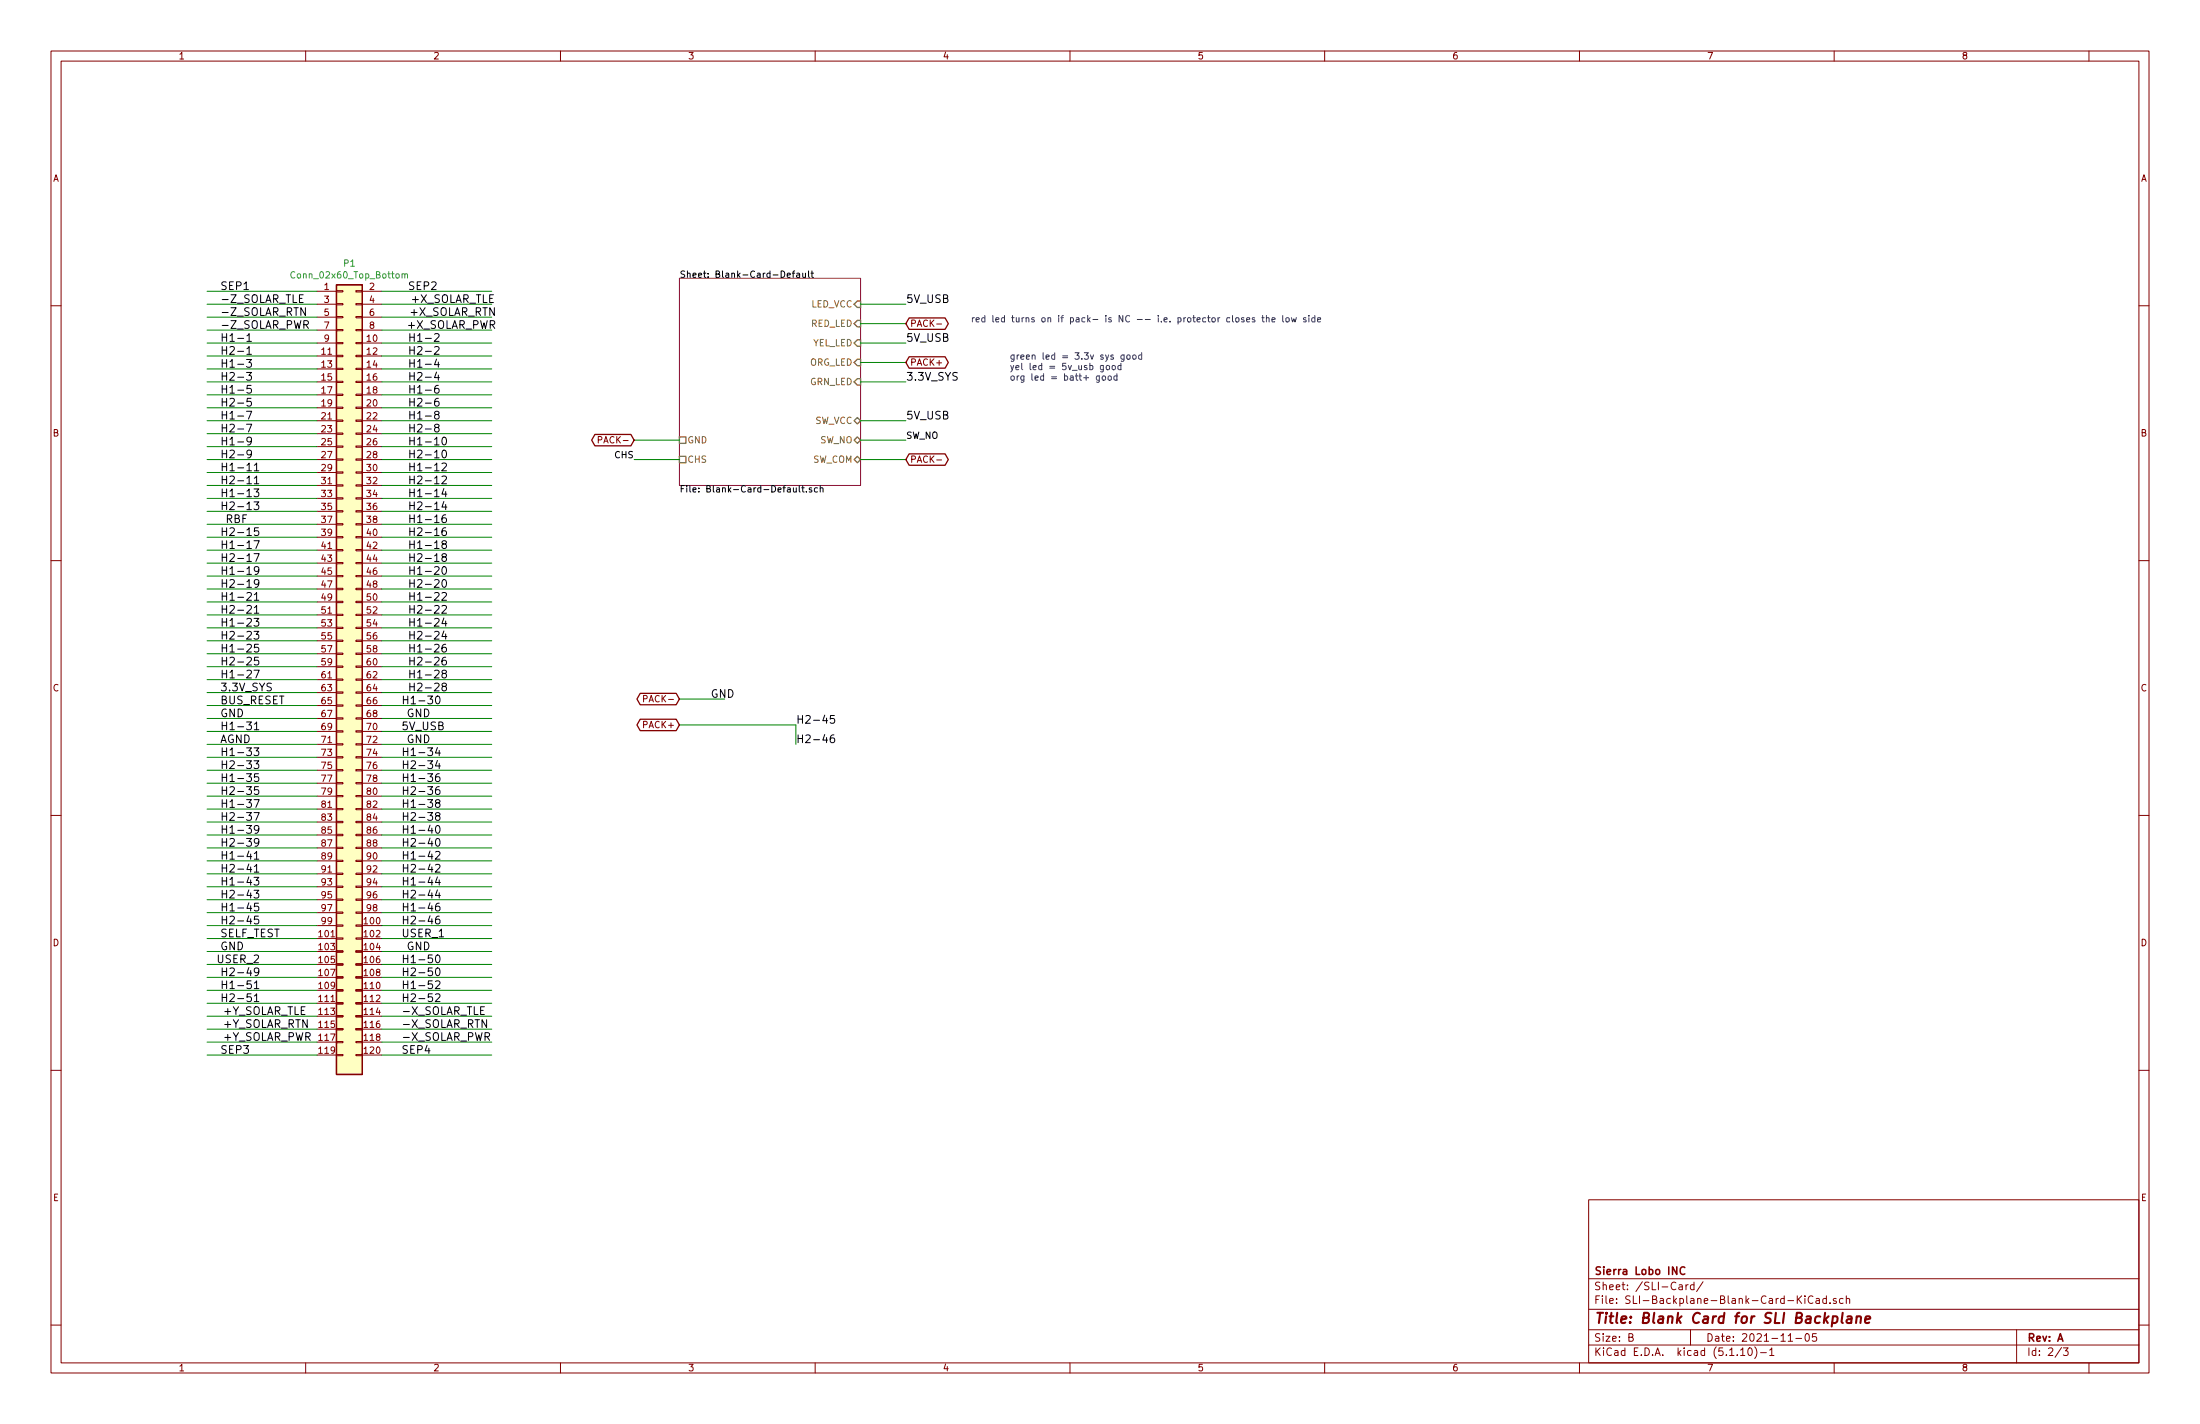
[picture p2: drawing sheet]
EESchema Schematic File Version 4
EELAYER 30 0
EELAYER END
$Descr B 17000 11000
encoding utf-8
Sheet 2 3
Title "Blank Card for SLI Backplane"
Date "2021-11-05"
Rev "A"
Comp "Sierra Lobo INC"
Comment1 ""
Comment2 ""
Comment3 ""
Comment4 ""
$EndDescr
Wire Notes Line
	41000 18300 41000 17800
Text Label 3140 5750 0    60   ~ 0
GND
Text Label 3140 5550 0    60   ~ 0
GND
Text Label 3140 7350 0    60   ~ 0
GND
Text Label 1740 4050 0    60   ~ 0
RBF
Text Label 1700 2250 0    60   ~ 0
SEP1
Text Label 1700 5450 0    60   ~ 0
BUS_RESET
Text Label 1700 2350 0    60   ~ 0
-Z_SOLAR_TLE
Text Label 1700 2450 0    60   ~ 0
-Z_SOLAR_RTN
Text Label 1700 2550 0    60   ~ 0
-Z_SOLAR_PWR
Text Label 3150 2250 0    60   ~ 0
SEP2
Text Label 3170 2350 0    60   ~ 0
+X_SOLAR_TLE
Text Label 3160 2450 0    60   ~ 0
+X_SOLAR_RTN
Text Label 3140 2550 0    60   ~ 0
+X_SOLAR_PWR
Text Label 3100 5650 0    60   ~ 0
5V_USB
Text Label 3100 7250 0    60   ~ 0
USER_1
Text Label 3100 8150 0    60   ~ 0
SEP4
Text Label 1700 2650 0    60   ~ 0
H1-1
Text Label 1700 2750 0    60   ~ 0
H2-1
Text Label 1700 2850 0    60   ~ 0
H1-3
Text Label 1700 2950 0    60   ~ 0
H2-3
Text Label 1700 3050 0    60   ~ 0
H1-5
Text Label 1700 3150 0    60   ~ 0
H2-5
Text Label 1700 3250 0    60   ~ 0
H1-7
Text Label 1700 3350 0    60   ~ 0
H2-7
Text Label 1700 3450 0    60   ~ 0
H1-9
Text Label 1700 3550 0    60   ~ 0
H2-9
Text Label 1700 3650 0    60   ~ 0
H1-11
Text Label 1700 3750 0    60   ~ 0
H2-11
Text Label 1700 3850 0    60   ~ 0
H1-13
Text Label 1700 3950 0    60   ~ 0
H2-13
Text Label 1700 4150 0    60   ~ 0
H2-15
Text Label 1700 4250 0    60   ~ 0
H1-17
Text Label 1700 4350 0    60   ~ 0
H2-17
Text Label 1700 4450 0    60   ~ 0
H1-19
Text Label 1700 4550 0    60   ~ 0
H2-19
Text Label 1700 4650 0    60   ~ 0
H1-21
Text Label 1700 4750 0    60   ~ 0
H2-21
Text Label 1700 4850 0    60   ~ 0
H1-23
Text Label 1700 5050 0    60   ~ 0
H1-25
Text Label 1700 4950 0    60   ~ 0
H2-23
Text Label 1700 5150 0    60   ~ 0
H2-25
Text Label 1700 5250 0    60   ~ 0
H1-27
Text Label 1700 5350 0    60   ~ 0
3.3V_SYS
Text Label 3150 2650 0    60   ~ 0
H1-2
Text Label 3150 2750 0    60   ~ 0
H2-2
Text Label 3150 2850 0    60   ~ 0
H1-4
Text Label 3150 2950 0    60   ~ 0
H2-4
Text Label 3150 3050 0    60   ~ 0
H1-6
Text Label 3150 3150 0    60   ~ 0
H2-6
Text Label 3150 3250 0    60   ~ 0
H1-8
Text Label 3150 3350 0    60   ~ 0
H2-8
Text Label 3150 3450 0    60   ~ 0
H1-10
Text Label 3150 3550 0    60   ~ 0
H2-10
Text Label 3150 3650 0    60   ~ 0
H1-12
Text Label 3150 3750 0    60   ~ 0
H2-12
Text Label 3150 3850 0    60   ~ 0
H1-14
Text Label 3150 3950 0    60   ~ 0
H2-14
Text Label 3150 4050 0    60   ~ 0
H1-16
Text Label 3150 4150 0    60   ~ 0
H2-16
Text Label 3150 4250 0    60   ~ 0
H1-18
Text Label 3150 4350 0    60   ~ 0
H2-18
Text Label 3150 4450 0    60   ~ 0
H1-20
Text Label 3150 4550 0    60   ~ 0
H2-20
Text Label 3150 4650 0    60   ~ 0
H1-22
Text Label 3150 4750 0    60   ~ 0
H2-22
Text Label 3150 4850 0    60   ~ 0
H1-24
Text Label 3150 4950 0    60   ~ 0
H2-24
Text Label 3150 5050 0    60   ~ 0
H1-26
Text Label 3150 5150 0    60   ~ 0
H2-26
Text Label 3150 5250 0    60   ~ 0
H1-28
Text Label 3150 5350 0    60   ~ 0
H2-28
Text Label 3100 5450 0    60   ~ 0
H1-30
Text Label 3100 5850 0    60   ~ 0
H1-34
Text Label 3100 5950 0    60   ~ 0
H2-34
Text Label 3100 6050 0    60   ~ 0
H1-36
Text Label 3100 6150 0    60   ~ 0
H2-36
Text Label 3100 6250 0    60   ~ 0
H1-38
Text Label 3100 6350 0    60   ~ 0
H2-38
Text Label 3100 6450 0    60   ~ 0
H1-40
Text Label 3100 6550 0    60   ~ 0
H2-40
Text Label 3100 6750 0    60   ~ 0
H2-42
Text Label 3100 6850 0    60   ~ 0
H1-44
Text Label 3100 6650 0    60   ~ 0
H1-42
Text Label 3100 6950 0    60   ~ 0
H2-44
Text Label 3100 7050 0    60   ~ 0
H1-46
Text Label 3100 7150 0    60   ~ 0
H2-46
Text Label 3100 7450 0    60   ~ 0
H1-50
Text Label 3100 7550 0    60   ~ 0
H2-50
Text Label 3100 7650 0    60   ~ 0
H1-52
Text Label 3100 7750 0    60   ~ 0
H2-52
Text Label 3100 7850 0    60   ~ 0
-X_SOLAR_TLE
Text Label 3100 7950 0    60   ~ 0
-X_SOLAR_RTN
Text Label 3100 8050 0    60   ~ 0
-X_SOLAR_PWR
Text Label 1720 8050 0    60   ~ 0
+Y_SOLAR_PWR
Text Label 1720 7950 0    60   ~ 0
+Y_SOLAR_RTN
Text Label 1720 7850 0    60   ~ 0
+Y_SOLAR_TLE
Text Label 1700 7750 0    60   ~ 0
H2-51
Text Label 1700 7650 0    60   ~ 0
H1-51
Text Label 1700 7550 0    60   ~ 0
H2-49
Text Label 1700 7150 0    60   ~ 0
H2-45
Text Label 1700 7050 0    60   ~ 0
H1-45
Text Label 1700 6950 0    60   ~ 0
H2-43
Text Label 1700 6850 0    60   ~ 0
H1-43
Text Label 1700 6750 0    60   ~ 0
H2-41
Text Label 1700 6650 0    60   ~ 0
H1-41
Text Label 1700 6550 0    60   ~ 0
H2-39
Text Label 1700 6450 0    60   ~ 0
H1-39
Text Label 1700 6350 0    60   ~ 0
H2-37
Text Label 1700 6250 0    60   ~ 0
H1-37
Text Label 1700 6150 0    60   ~ 0
H2-35
Text Label 1700 6050 0    60   ~ 0
H1-35
Text Label 1700 5950 0    60   ~ 0
H2-33
Text Label 1700 5850 0    60   ~ 0
H1-33
Text Label 1700 5650 0    60   ~ 0
H1-31
Text Label 1700 7250 0    60   ~ 0
SELF_TEST
Text Label 1670 7450 0    60   ~ 0
USER_2
Text Label 1700 7350 0    60   ~ 0
GND
Text Label 1700 5750 0    60   ~ 0
AGND
Text Label 1700 5550 0    60   ~ 0
GND
Text Label 1700 8150 0    60   ~ 0
SEP3
Wire Wire Line
	2450 2250 1600 2250
Wire Wire Line
	2450 2350 1600 2350
Wire Wire Line
	2450 2450 1600 2450
Wire Wire Line
	2450 2550 1600 2550
Wire Wire Line
	2450 2650 1600 2650
Wire Wire Line
	2450 2750 1600 2750
Wire Wire Line
	2450 2850 1600 2850
Wire Wire Line
	2450 2950 1600 2950
Wire Wire Line
	2450 3050 1600 3050
Wire Wire Line
	2450 3150 1600 3150
Wire Wire Line
	2450 3250 1600 3250
Wire Wire Line
	2450 3350 1600 3350
Wire Wire Line
	2450 3450 1600 3450
Wire Wire Line
	2450 3550 1600 3550
Wire Wire Line
	2450 3650 1600 3650
Wire Wire Line
	2450 3750 1600 3750
Wire Wire Line
	2450 3850 1600 3850
Wire Wire Line
	2450 3950 1600 3950
Wire Wire Line
	2450 4050 1600 4050
Wire Wire Line
	2450 4150 1600 4150
Wire Wire Line
	2450 4250 1600 4250
Wire Wire Line
	2450 4350 1600 4350
Wire Wire Line
	2450 4450 1600 4450
Wire Wire Line
	2450 4550 1600 4550
Wire Wire Line
	2450 4650 1600 4650
Wire Wire Line
	2450 4750 1600 4750
Wire Wire Line
	2450 4850 1600 4850
Wire Wire Line
	2450 4950 1600 4950
Wire Wire Line
	2450 5050 1600 5050
Wire Wire Line
	2450 5150 1600 5150
Wire Wire Line
	2450 5250 1600 5250
Wire Wire Line
	2450 5350 1600 5350
Wire Wire Line
	2450 5450 1600 5450
Wire Wire Line
	2450 5550 1600 5550
Wire Wire Line
	2450 5650 1600 5650
Wire Wire Line
	2450 5750 1600 5750
Wire Wire Line
	2450 5850 1600 5850
Wire Wire Line
	2450 5950 1600 5950
Wire Wire Line
	2450 6050 1600 6050
Wire Wire Line
	2450 6150 1600 6150
Wire Wire Line
	2450 6250 1600 6250
Wire Wire Line
	2450 6350 1600 6350
Wire Wire Line
	2450 6450 1600 6450
Wire Wire Line
	2450 6550 1600 6550
Wire Wire Line
	2450 6650 1600 6650
Wire Wire Line
	2450 6750 1600 6750
Wire Wire Line
	2450 6850 1600 6850
Wire Wire Line
	2450 6950 1600 6950
Wire Wire Line
	2450 7050 1600 7050
Wire Wire Line
	2450 7150 1600 7150
Wire Wire Line
	2450 7250 1600 7250
Wire Wire Line
	2450 7350 1600 7350
Wire Wire Line
	2450 7450 1600 7450
Wire Wire Line
	2450 7550 1600 7550
Wire Wire Line
	2450 7650 1600 7650
Wire Wire Line
	2450 7750 1600 7750
Wire Wire Line
	2450 7850 1600 7850
Wire Wire Line
	2450 7950 1600 7950
Wire Wire Line
	2450 8050 1600 8050
Wire Wire Line
	2450 8150 1600 8150
Wire Wire Line
	3800 2250 2950 2250
Wire Wire Line
	3800 2350 2950 2350
Wire Wire Line
	3800 2450 2950 2450
Wire Wire Line
	3800 2550 2950 2550
Wire Wire Line
	3800 2650 2950 2650
Wire Wire Line
	3800 2750 2950 2750
Wire Wire Line
	3800 2850 2950 2850
Wire Wire Line
	3800 2950 2950 2950
Wire Wire Line
	3800 3050 2950 3050
Wire Wire Line
	3800 3150 2950 3150
Wire Wire Line
	3800 3250 2950 3250
Wire Wire Line
	3800 3350 2950 3350
Wire Wire Line
	3800 3450 2950 3450
Wire Wire Line
	3800 3550 2950 3550
Wire Wire Line
	3800 3650 2950 3650
Wire Wire Line
	3800 3750 2950 3750
Wire Wire Line
	3800 3850 2950 3850
Wire Wire Line
	3800 3950 2950 3950
Wire Wire Line
	3800 4050 2950 4050
Wire Wire Line
	3800 4150 2950 4150
Wire Wire Line
	3800 4250 2950 4250
Wire Wire Line
	3800 4350 2950 4350
Wire Wire Line
	3800 4450 2950 4450
Wire Wire Line
	3800 4550 2950 4550
Wire Wire Line
	3800 4650 2950 4650
Wire Wire Line
	3800 4750 2950 4750
Wire Wire Line
	3800 4850 2950 4850
Wire Wire Line
	3800 4950 2950 4950
Wire Wire Line
	3800 5050 2950 5050
Wire Wire Line
	3800 5150 2950 5150
Wire Wire Line
	3800 5250 2950 5250
Wire Wire Line
	3800 5350 2950 5350
Wire Wire Line
	3800 5450 2950 5450
Wire Wire Line
	3800 5550 2950 5550
Wire Wire Line
	3800 5650 2950 5650
Wire Wire Line
	3800 5750 2950 5750
Wire Wire Line
	3800 5850 2950 5850
Wire Wire Line
	3800 5950 2950 5950
Wire Wire Line
	3800 6050 2950 6050
Wire Wire Line
	3800 6150 2950 6150
Wire Wire Line
	3800 6250 2950 6250
Wire Wire Line
	3800 6350 2950 6350
Wire Wire Line
	3800 6450 2950 6450
Wire Wire Line
	3800 6550 2950 6550
Wire Wire Line
	3800 6650 2950 6650
Wire Wire Line
	3800 6750 2950 6750
Wire Wire Line
	3800 6850 2950 6850
Wire Wire Line
	3800 6950 2950 6950
Wire Wire Line
	3800 7050 2950 7050
Wire Wire Line
	3800 7150 2950 7150
Wire Wire Line
	3800 7250 2950 7250
Wire Wire Line
	3800 7350 2950 7350
Wire Wire Line
	3800 7450 2950 7450
Wire Wire Line
	3800 7550 2950 7550
Wire Wire Line
	3800 7650 2950 7650
Wire Wire Line
	3800 7750 2950 7750
Wire Wire Line
	3800 7850 2950 7850
Wire Wire Line
	3800 7950 2950 7950
Wire Wire Line
	3800 8050 2950 8050
Wire Wire Line
	3800 8150 2950 8150
$Sheet
S 5250 2150 1400 1600
U 61D3502C
F0 "Blank-Card-Default" 50
F1 "Blank-Card-Default.sch" 50
F2 "SW_NO" B R 6650 3400 50 
F3 "SW_COM" B R 6650 3550 50 
F4 "ORG_LED" I R 6650 2800 50 
F5 "LED_VCC" I R 6650 2350 50 
F6 "GRN_LED" I R 6650 2950 50 
F7 "YEL_LED" I R 6650 2650 50 
F8 "RED_LED" I R 6650 2500 50 
F9 "GND" U L 5250 3400 50 
F10 "CHS" U L 5250 3550 50 
F11 "SW_VCC" B R 6650 3250 50 
$EndSheet
Text Label 7000 3400 0    50   ~ 0
SW_NO
Text Label 4900 3550 2    50   ~ 0
CHS
Wire Wire Line
	7000 2950 6650 2950
Wire Wire Line
	7000 2800 6650 2800
Wire Wire Line
	6650 2650 7000 2650
Wire Wire Line
	7000 2500 6650 2500
Wire Wire Line
	7000 3550 6650 3550
Wire Wire Line
	4900 3400 5250 3400
Wire Wire Line
	4900 3550 5250 3550
Wire Wire Line
	7000 2350 6650 2350
Wire Wire Line
	7000 3250 6650 3250
Wire Wire Line
	7000 3400 6650 3400
$Comp
L SLI-Blank-Card:Conn_02x60_Top_Bottom P1
U 1 1
P 2700 2200
F 0 "P1" H 2700 2367 50  0000 C CNN
F 1 "Conn_02x60_Top_Bottom" H 2700 2276 50  0000 C CNN
F 2 "SLI-Blank-Card:HSEC8-160-CARD-EDGE" H 2650 250 50  0001 C CNN
F 3 "" H 2650 250 50  0001 C CNN
	1    2700 2200
	1    0    0    -1  
$EndComp
Text GLabel 5250 5600 0    50   BiDi ~ 0
PACK+
Text GLabel 5250 5400 0    50   BiDi ~ 0
PACK-
Text Label 5490 5400 0    60   ~ 0
GND
Wire Wire Line
	5250 5600 6150 5600
Wire Wire Line
	6150 5600 6150 5750
Text GLabel 4900 3400 0    50   BiDi ~ 0
PACK-
Text GLabel 7000 3550 2    50   BiDi ~ 0
PACK-
Wire Wire Line
	5600 5400 5250 5400
Text Label 7000 2350 0    60   ~ 0
5V_USB
Text Notes 7800 2950 0    50   ~ 0
green led = 3.3v sys good\nyel led = 5v_usb good\norg led = batt+ good
Text Label 7000 3250 0    60   ~ 0
5V_USB
Text GLabel 7000 2800 2    50   BiDi ~ 0
PACK+
Text Label 6150 5600 0    60   ~ 0
H2-45
Text Label 6150 5750 0    60   ~ 0
H2-46
Text GLabel 7000 2500 2    50   BiDi ~ 0
PACK-
Text Notes 7500 2500 0    50   ~ 0
red led turns on if pack- is NC -- i.e. protector closes the low side
Text Label 7000 2650 0    60   ~ 0
5V_USB
Text Label 7000 2950 0    60   ~ 0
3.3V_SYS
$EndSCHEMATC
